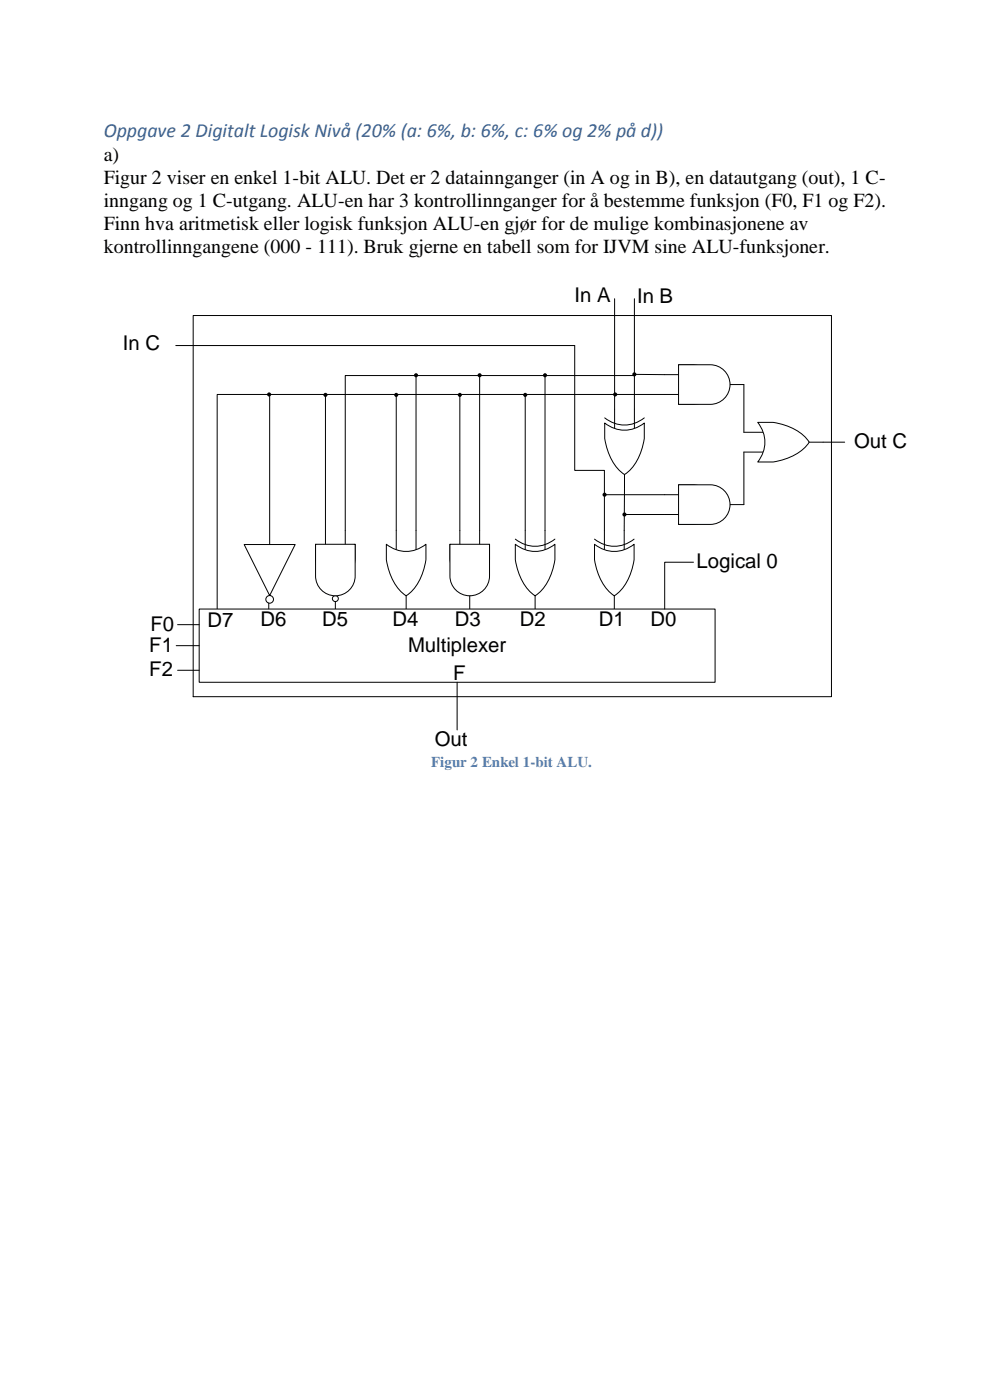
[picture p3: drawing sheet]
<svg xmlns="http://www.w3.org/2000/svg" width="210mm" height="297mm" viewBox="0 0 210 297" stroke-linecap="round" stroke-linejoin="round" font-family="sans-serif">
<path d="M128.2 112.5v8.4M132.4 112.5v8.4M130.3 120.9v8.5" fill="none" stroke="#000" stroke-width=".21"/>
<path d="M126.1 115.5a6.6 6.6 0 0 0 8.4 0 13.5 13.5 0 0 1-1.5 7.9 8.1 8.1 0 0 1-2.7 3 11 11 0 0 1-4.2-7.6z" fill-rule="evenodd" fill="#fff"/>
<path d="M130.4 86.8v8.4M132.5 95.2v8.4M134.6 86.8v8.4M126.1 114.4a6.6 6.6 0 0 0 8.4 0M126.1 115.5a6.6 6.6 0 0 0 8.4 0 13.5 13.5 0 0 1-1.5 7.9 8.1 8.1 0 0 1-2.7 3 11 11 0 0 1-4.2-7.6z" fill="none" stroke="#000" stroke-width=".21"/>
<path d="M128.3 89.8a6.6 6.6 0 0 0 8.4 0 13.5 13.5 0 0 1-1.5 7.9 8.1 8.1 0 0 1-2.7 3 11 11 0 0 1-4.2-7.7z" fill-rule="evenodd" fill="#fff"/>
<path d="M130.4 63.4v23.4M134.6 63.4v23.4M141 79.5h8.4M128.3 88.7a6.6 6.6 0 0 0 8.4 0M128.3 89.8a6.6 6.6 0 0 0 8.4 0 13.5 13.5 0 0 1-1.5 7.9 8.1 8.1 0 0 1-2.7 3 11 11 0 0 1-4.2-7.7zM141 83.7h8.4M149.4 81.6h8.4M132.5 103.6l-.1 8.9" fill="none" stroke="#000" stroke-width=".21"/>
<path d="M143.9 77.4a13.5 13.5 0 0 1 8 1.5 8.1 8.1 0 0 1 3 2.7 11 11 0 0 1-7.7 4.2h-3.3a6.6 6.6 0 0 0 0-8.4z" fill-rule="evenodd" fill="#fff"/>
<path d="M143.9 77.4a13.5 13.5 0 0 1 8 1.5 8.1 8.1 0 0 1 3 2.7 11 11 0 0 1-7.7 4.2h-3.3a6.6 6.6 0 0 0 0-8.4z" fill="none" stroke="#000" stroke-width=".21"/>
<path d="M143.9 77.4h6.8a4.2 4.2 0 0 1 4.2 4.2 4.2 4.2 0 0 1-4.2 4.2h-6.8z" fill-rule="evenodd" fill="#fff"/>
<path d="M143.9 77.4h6.8a4.2 4.2 0 0 1 4.2 4.2 4.2 4.2 0 0 1-4.2 4.2h-6.8zM141 105h8.4M141 109.2h8.4M149.4 107.1h8.4" fill="none" stroke="#000" stroke-width=".21"/>
<path d="M143.9 102.9a13.5 13.5 0 0 1 8 1.5 8.1 8.1 0 0 1 3 2.7 11 11 0 0 1-7.7 4.2h-3.3a6.6 6.6 0 0 0 0-8.4z" fill-rule="evenodd" fill="#fff"/>
<path d="M143.9 102.9a13.5 13.5 0 0 1 8 1.5 8.1 8.1 0 0 1 3 2.7 11 11 0 0 1-7.7 4.2h-3.3a6.6 6.6 0 0 0 0-8.4z" fill="none" stroke="#000" stroke-width=".21"/>
<path d="M143.9 102.9h6.8a4.2 4.2 0 0 1 4.2 4.2 4.2 4.2 0 0 1-4.2 4.2h-6.8z" fill-rule="evenodd" fill="#fff"/>
<path d="M157.8 91.7h8.4M157.8 95.9h8.4M166.2 93.8h8.4M143.9 102.9h6.8a4.2 4.2 0 0 1 4.2 4.2 4.2 4.2 0 0 1-4.2 4.2h-6.8z" fill="none" stroke="#000" stroke-width=".21"/>
<path d="M160.7 89.6a13.5 13.5 0 0 1 8 1.6 8.1 8.1 0 0 1 3 2.6 11 11 0 0 1-7.7 4.2h-3.3a6.6 6.6 0 0 0 0-8.4z" fill-rule="evenodd" fill="#fff"/>
<path d="M121.9 73.3v26.5h6.3v12.7M134.6 79.4l6.4 .1M130.5 83.7h10.5M157.8 81.6v10.1M157.8 95.9v11.2M160.7 89.6a13.5 13.5 0 0 1 8 1.6 8.1 8.1 0 0 1 3 2.6 11 11 0 0 1-7.7 4.2h-3.3a6.6 6.6 0 0 0 0-8.4zM111.4 112.5v8.4M115.6 112.5v8.4M132.5 109.2h8.5M113.5 120.9v8.5" fill="none" stroke="#000" stroke-width=".21"/>
<g fill="#000">
<circle cx="134.6" cy="79.4" r=".44"/>
<circle cx="130.5" cy="83.7" r=".44"/>
<circle cx="132.5" cy="109.2" r=".44"/>
</g>
<path d="M109.3 115.5a6.6 6.6 0 0 0 8.4 0 13.5 13.5 0 0 1-1.5 7.9 8.1 8.1 0 0 1-2.7 3 11.1 11.1 0 0 1-4.2-7.6z" fill-rule="evenodd" fill="#fff"/>
<path d="M97.5 112.5v8.4M101.7 112.5v8.4M109.3 114.4a6.6 6.6 0 0 0 8.4 0M109.3 115.5a6.6 6.6 0 0 0 8.4 0 13.5 13.5 0 0 1-1.5 7.9 8.1 8.1 0 0 1-2.7 3 11.1 11.1 0 0 1-4.2-7.6zM99.6 120.9v8.5" fill="none" stroke="#000" stroke-width=".21"/>
<path d="M95.4 115.5a6.6 6.6 0 0 0 8.4 0 13.5 13.5 0 0 1-1.5 7.9 8.1 8.1 0 0 1-2.7 3 11.1 11.1 0 0 1-4.2-7.6z" fill-rule="evenodd" fill="#fff"/>
<path d="M95.4 115.5a6.6 6.6 0 0 0 8.4 0 13.5 13.5 0 0 1-1.5 7.9 8.1 8.1 0 0 1-2.7 3 11.1 11.1 0 0 1-4.2-7.6z" fill="none" stroke="#000" stroke-width=".21"/>
<path d="M95.4 115.5h8.4v6.7a4.2 4.2 0 0 1-4.2 4.2 4.2 4.2 0 0 1-4.2-4.2z" fill-rule="evenodd" fill="#fff"/>
<path d="M84.1 112.5v8.4M88.3 112.5v8.4M95.4 115.5h8.4v6.7a4.2 4.2 0 0 1-4.2 4.2 4.2 4.2 0 0 1-4.2-4.2zM86.2 120.9v8.5" fill="none" stroke="#000" stroke-width=".21"/>
<path d="M82 115.5a6.6 6.6 0 0 0 8.4 0 13.5 13.5 0 0 1-1.6 7.9 8.1 8.1 0 0 1-2.6 3 11 11 0 0 1-4.2-7.6z" fill-rule="evenodd" fill="#fff"/>
<path d="M69 112.5v8.4M73.2 112.5v8.4M82 115.5a6.6 6.6 0 0 0 8.4 0 13.5 13.5 0 0 1-1.6 7.9 8.1 8.1 0 0 1-2.6 3 11 11 0 0 1-4.2-7.6zM71.1 120.9v8.5" fill="none" stroke="#000" stroke-width=".21"/>
<path d="M66.9 115.5a6.6 6.6 0 0 0 8.4 0 13.6 13.6 0 0 1-1.5 7.9 8.1 8.1 0 0 1-2.7 3 11 11 0 0 1-4.2-7.6z" fill-rule="evenodd" fill="#fff"/>
<path d="M66.9 115.5a6.6 6.6 0 0 0 8.4 0 13.6 13.6 0 0 1-1.5 7.9 8.1 8.1 0 0 1-2.7 3 11 11 0 0 1-4.2-7.6z" fill="none" stroke="#000" stroke-width=".21"/>
<circle cx="71.1" cy="127" r=".63" fill="#fff"/>
<circle cx="71.1" cy="127" r=".63" fill="none" stroke="#000" stroke-width=".21"/>
<path d="M66.9 115.5h8.4v6.7a4.2 4.2 0 0 1-4.2 4.2 4.2 4.2 0 0 1-4.2-4.2z" fill-rule="evenodd" fill="#fff"/>
<path d="M66.9 115.5h8.4v6.7a4.2 4.2 0 0 1-4.2 4.2 4.2 4.2 0 0 1-4.2-4.2z" fill="none" stroke="#000" stroke-width=".21"/>
<path d="M56.4 127.2a.81 .81 0 0 0 1.6 0 .81 .81 0 0 0-1.6 0zM51.8 115.5h10.8l-5.4 10.9z" fill-rule="evenodd" fill="#fff"/>
<g fill="none" stroke="#000" stroke-width=".21">
<path d="M88.3 79.6v32.9M101.7 79.6v32.9M115.6 79.6v32.9M134.7 79.7h-61.5v32.8M57.1 83.7h-11v46.9M69 83.8v28.7M84.1 83.8v28.7M97.5 83.8v28.7M111.4 83.8v28.7M130.6 83.7h-73.4v31.8M51.8 115.5h10.8l-5.4 10.9zM128.3 105h12.7"/>
<circle cx="57.2" cy="127.2" r=".81"/>
</g>
<g fill="#000">
<circle cx="88.3" cy="79.6" r=".44"/>
<circle cx="101.7" cy="79.6" r=".44"/>
<circle cx="115.6" cy="79.6" r=".44"/>
<circle cx="57.1" cy="83.7" r=".44"/>
<circle cx="69" cy="83.8" r=".44"/>
<circle cx="84.1" cy="83.8" r=".44"/>
<circle cx="97.5" cy="83.8" r=".44"/>
<circle cx="111.4" cy="83.8" r=".44"/>
<circle cx="128.2" cy="105" r=".44"/>
</g>
<path d="M37.3 73.3h84.6M174.6 93.8h4.6" fill="none" stroke="#000" stroke-width=".22"/>
<path d="M42.3 129.2h109.4v15.6h-109.4z" fill-rule="evenodd" fill="#fff"/>
<path d="M41 66.9h135.4v80.9h-135.4zM147.1 119.3h-6.1v9.9M37.4 137h4.9M37.7 132.5h4.6M42.3 129.2h109.4v15.6h-109.4zM57 128v1.2M37.7 142.2h4.6" fill="none" stroke="#000" stroke-width=".21"/>
<path d="M97 144.8v10.1" fill="none" stroke="#000" stroke-width=".22"/>
<g font-size="4.3">
<text x="121.9" y="64.2">In A</text>
<text x="135.1" y="64.3">In B</text>
<text x="26.1" y="74.4">In C</text>
<text x="181.2" y="95">Out C</text>
<text x="147.8" y="120.6">Logical 0</text>
<text x="31.9" y="133.8">F0</text>
<text x="44" y="133.1">D7</text>
<text x="55.2" y="132.7">D6</text>
<text x="68.3" y="132.8">D5</text>
<text x="83.3" y="132.8">D4</text>
<text x="96.5" y="132.8">D3</text>
<text x="110.3" y="132.8">D2</text>
<text x="127.1" y="132.8">D1</text>
<text x="138" y="132.8">D0</text>
<text x="31.7" y="138.4">F1</text>
<text x="31.7" y="143.5">F2</text>
<text x="86.6" y="138.3">Multiplexer</text>
<text x="96.2" y="144.3">F</text>
<text x="92.2" y="158.3">Out</text>
</g>
<text font-size="4.2" fill="#365f91" x="22" y="29.2">Oppgave 2 Digitalt Logisk Nivå (20% (a: 6%, b: 6%, c: 6% og 2% på d))</text>
<g font-size="4.2">
<text x="22" y="34.2">a)</text>
<text x="22" y="39">Figur 2 viser en enkel 1-bit ALU. Det er 2 datainnganger (in A og in B), en datautgang (out), 1 C-</text>
<text x="22" y="43.9">inngang og 1 C-utgang. ALU-en har 3 kontrollinnganger for å bestemme funksjon (F0, F1 og F2).</text>
<text x="22" y="48.8">Finn hva aritmetisk eller logisk funksjon ALU-en gjør for de mulige kombinasjonene av</text>
<text x="22" y="53.6">kontrollinngangene (000 - 111). Bruk gjerne en tabell som for IJVM sine ALU-funksjoner.</text>
</g>
<text font-size="3.2" fill="#4f81bd" x="91.5" y="162.8">Figur 2 Enkel 1-bit ALU.</text>
</svg>
